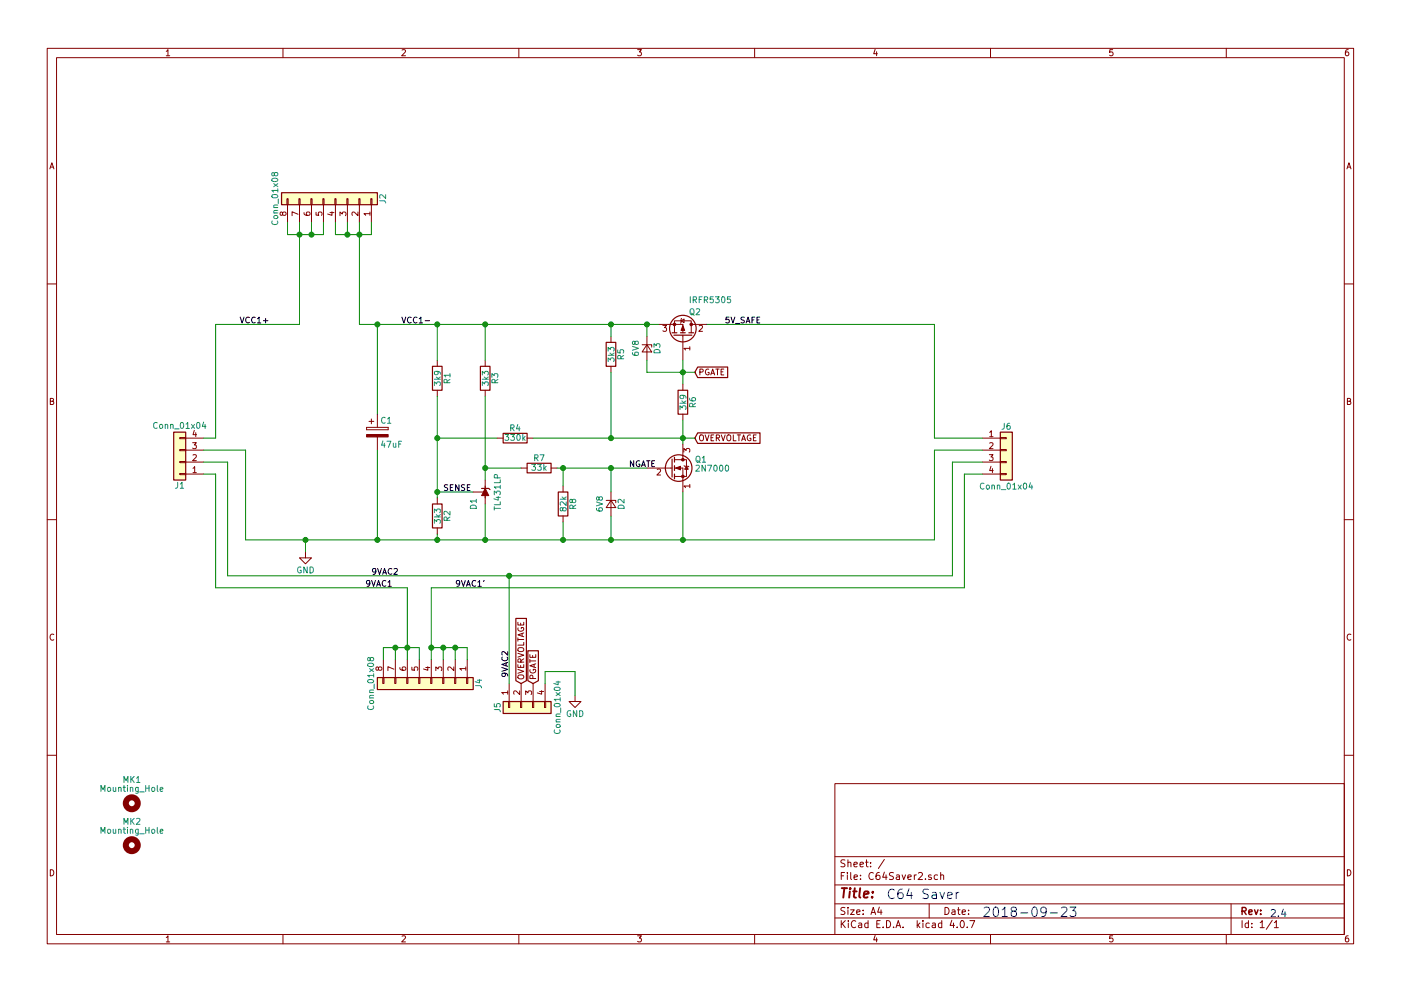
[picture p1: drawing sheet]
EESchema Schematic File Version 4
LIBS:C64Saver2-cache
EELAYER 30 0
EELAYER END
$Descr A4 11693 8268
encoding utf-8
Sheet 1 1
Title ""
Date ""
Rev ""
Comp ""
Comment1 ""
Comment2 ""
Comment3 ""
Comment4 ""
$EndDescr
$Comp
L C64Saver2-rescue:CP C1
U 1 1
P 3150 3600
F 0 "C1" H 3175 3700 50  0000 L CNN
F 1 "47uF" H 3175 3500 50  0000 L CNN
F 2 "Capacitors_THT:CP_Radial_D6.3mm_P2.50mm" H 3188 3450 50  0001 C CNN
F 3 "" H 3150 3600 50  0001 C CNN
	1    3150 3600
	1    0    0    -1  
$EndComp
$Comp
L C64Saver2-rescue:R R1
U 1 1
P 3650 3150
F 0 "R1" V 3730 3150 50  0000 C CNN
F 1 "3k9" V 3650 3150 50  0000 C CNN
F 2 "Resistors_THT:R_Axial_DIN0204_L3.6mm_D1.6mm_P5.08mm_Horizontal" V 3580 3150 50  0001 C CNN
F 3 "" H 3650 3150 50  0001 C CNN
	1    3650 3150
	1    0    0    -1  
$EndComp
$Comp
L C64Saver2-rescue:D_Zener_Small D2
U 1 1
P 5100 4200
F 0 "D2" H 5100 4290 50  0000 C CNN
F 1 "6V8" H 5100 4110 50  0000 C CNN
F 2 "Diodes_THT:D_DO-35_SOD27_P7.62mm_Horizontal" V 5100 4200 50  0001 C CNN
F 3 "" V 5100 4200 50  0001 C CNN
	1    5100 4200
	0    1    1    0   
$EndComp
$Comp
L C64Saver2-rescue:Conn_01x04 J6
U 1 1
P 8400 3750
F 0 "J6" H 8400 3950 50  0000 C CNN
F 1 "Conn_01x04" H 8400 3450 50  0000 C CNN
F 2 "Connectors_Terminal_Blocks:TerminalBlock_bornier-4_P5.08mm" H 8400 3750 50  0001 C CNN
F 3 "" H 8400 3750 50  0001 C CNN
	1    8400 3750
	1    0    0    -1  
$EndComp
$Comp
L C64Saver2-rescue:Conn_01x04 J1
U 1 1
P 1500 3850
F 0 "J1" H 1500 4050 50  0000 C CNN
F 1 "Conn_01x04" H 1500 3550 50  0000 C CNN
F 2 "Connectors_Terminal_Blocks:TerminalBlock_bornier-4_P5.08mm" H 1500 3850 50  0001 C CNN
F 3 "" H 1500 3850 50  0001 C CNN
	1    1500 3850
	-1   0    0    1   
$EndComp
$Comp
L C64Saver2-rescue:R R2
U 1 1
P 3650 4300
F 0 "R2" V 3730 4300 50  0000 C CNN
F 1 "3k3" V 3650 4300 50  0000 C CNN
F 2 "Resistors_THT:R_Axial_DIN0204_L3.6mm_D1.6mm_P5.08mm_Horizontal" V 3580 4300 50  0001 C CNN
F 3 "" H 3650 4300 50  0001 C CNN
	1    3650 4300
	1    0    0    -1  
$EndComp
$Comp
L C64Saver2-rescue:R R3
U 1 1
P 4050 3150
F 0 "R3" V 4130 3150 50  0000 C CNN
F 1 "3k3" V 4050 3150 50  0000 C CNN
F 2 "Resistors_THT:R_Axial_DIN0204_L3.6mm_D1.6mm_P5.08mm_Horizontal" V 3980 3150 50  0001 C CNN
F 3 "" H 4050 3150 50  0001 C CNN
	1    4050 3150
	1    0    0    -1  
$EndComp
$Comp
L C64Saver2-rescue:R R6
U 1 1
P 5700 3350
F 0 "R6" V 5780 3350 50  0000 C CNN
F 1 "3k9" V 5700 3350 50  0000 C CNN
F 2 "Resistors_THT:R_Axial_DIN0204_L3.6mm_D1.6mm_P5.08mm_Horizontal" V 5630 3350 50  0001 C CNN
F 3 "" H 5700 3350 50  0001 C CNN
	1    5700 3350
	1    0    0    -1  
$EndComp
$Comp
L C64Saver2-rescue:R R5
U 1 1
P 5100 2950
F 0 "R5" V 5180 2950 50  0000 C CNN
F 1 "3k3" V 5100 2950 50  0000 C CNN
F 2 "Resistors_THT:R_Axial_DIN0204_L3.6mm_D1.6mm_P5.08mm_Horizontal" V 5030 2950 50  0001 C CNN
F 3 "" H 5100 2950 50  0001 C CNN
	1    5100 2950
	1    0    0    -1  
$EndComp
$Comp
L C64Saver2-rescue:D_Zener_Small D3
U 1 1
P 5400 2900
F 0 "D3" H 5400 2990 50  0000 C CNN
F 1 "6V8" H 5400 2810 50  0000 C CNN
F 2 "Diodes_THT:D_DO-35_SOD27_P7.62mm_Horizontal" V 5400 2900 50  0001 C CNN
F 3 "" V 5400 2900 50  0001 C CNN
	1    5400 2900
	0    1    1    0   
$EndComp
$Comp
L C64Saver2-rescue:R R4
U 1 1
P 4300 3650
F 0 "R4" V 4380 3650 50  0000 C CNN
F 1 "330k" V 4300 3650 50  0000 C CNN
F 2 "Resistors_THT:R_Axial_DIN0204_L3.6mm_D1.6mm_P5.08mm_Horizontal" V 4230 3650 50  0001 C CNN
F 3 "" H 4300 3650 50  0001 C CNN
	1    4300 3650
	0    -1   -1   0   
$EndComp
Text GLabel 5800 3100 2    49   Input ~ 0
PGATE
Text Label 3800 4900 0    49   ~ 0
9VAC1'
Text Label 3100 4800 0    49   ~ 0
9VAC2
Text Label 6050 2700 0    49   ~ 0
5V_SAFE
Text Label 2000 2700 0    49   ~ 0
VCC1+
Text Label 3350 2700 0    49   ~ 0
VCC1-
$Comp
L power:GND #PWR01
U 1 1
P 2550 4600
F 0 "#PWR01" H 2550 4350 50  0001 C CNN
F 1 "GND" H 2550 4450 50  0000 C CNN
F 2 "" H 2550 4600 50  0001 C CNN
F 3 "" H 2550 4600 50  0001 C CNN
	1    2550 4600
	1    0    0    -1  
$EndComp
Text GLabel 4450 5700 1    49   Input ~ 0
PGATE
Text GLabel 5800 3650 2    49   Input ~ 0
OVERVOLTAGE
Text GLabel 4350 5700 1    49   Input ~ 0
OVERVOLTAGE
$Comp
L C64Saver2-rescue:TL431LP D1
U 1 1
P 4050 4100
F 0 "D1" H 3950 4200 50  0000 C CNN
F 1 "TL431LP" H 4050 4000 50  0000 C CNN
F 2 "TO_SOT_Packages_THT:TO-92_Inline_Narrow_Oval" H 4050 3950 50  0001 C CIN
F 3 "" H 4050 4100 50  0001 C CNN
	1    4050 4100
	0    -1   -1   0   
$EndComp
Text Label 3700 4100 0    49   ~ 0
SENSE
Text Label 5250 3900 0    49   ~ 0
NGATE
$Comp
L C64Saver2-rescue:Mounting_Hole MK1
U 1 1
P 1100 6700
F 0 "MK1" H 1100 6900 50  0000 C CNN
F 1 "Mounting_Hole" H 1100 6825 50  0000 C CNN
F 2 "Mounting_Holes:MountingHole_2.5mm" H 1100 6700 50  0001 C CNN
F 3 "" H 1100 6700 50  0001 C CNN
	1    1100 6700
	1    0    0    -1  
$EndComp
$Comp
L C64Saver2-rescue:Mounting_Hole MK2
U 1 1
P 1100 7050
F 0 "MK2" H 1100 7250 50  0000 C CNN
F 1 "Mounting_Hole" H 1100 7175 50  0000 C CNN
F 2 "Mounting_Holes:MountingHole_2.5mm" H 1100 7050 50  0001 C CNN
F 3 "" H 1100 7050 50  0001 C CNN
	1    1100 7050
	1    0    0    -1  
$EndComp
$Comp
L C64Saver2-rescue:Q_PMOS_GDS Q2
U 1 1
P 5700 2800
F 0 "Q2" V 5900 2850 50  0000 L CNN
F 1 "IRFR5305" V 6000 2850 50  0000 L CNN
F 2 "TO_SOT_Packages_SMD:ATPAK-2" H 5900 2900 50  0001 C CNN
F 3 "" H 5700 2800 50  0001 C CNN
	1    5700 2800
	0    1    -1   0   
$EndComp
Text Notes 7400 7500 0    79   ~ 0
C64 Saver
Text Notes 8200 7650 0    79   ~ 0
2018-09-23
Text Label 3050 4900 0    49   ~ 0
9VAC1
Wire Wire Line
	3650 4100 3950 4100
Wire Wire Line
	3650 3300 3650 3650
Connection ~ 3650 4100
Wire Wire Line
	4050 4500 4050 4200
Wire Wire Line
	3650 4500 3650 4450
Wire Wire Line
	4050 2700 4050 3000
Wire Wire Line
	3650 2700 3650 3000
Connection ~ 3650 2700
Connection ~ 4050 4500
Wire Wire Line
	5700 4500 5700 4100
Wire Wire Line
	5700 3500 5700 3650
Connection ~ 4050 2700
Connection ~ 5400 2700
Wire Wire Line
	5400 3000 5400 3100
Wire Wire Line
	5100 2700 5100 2800
Connection ~ 5100 2700
Wire Wire Line
	5100 3100 5100 3650
Connection ~ 5700 3100
Wire Wire Line
	4450 3650 5100 3650
Connection ~ 5700 3650
Wire Wire Line
	4150 3650 3650 3650
Connection ~ 3650 3650
Connection ~ 3650 4500
Wire Wire Line
	2050 3750 2050 4500
Wire Wire Line
	1700 3750 2050 3750
Connection ~ 5700 4500
Wire Wire Line
	1700 3950 1800 3950
Wire Wire Line
	1800 3950 1800 4900
Wire Wire Line
	1900 4800 1900 3850
Wire Wire Line
	1900 3850 1700 3850
Wire Wire Line
	1800 3650 1800 2700
Wire Wire Line
	1700 3650 1800 3650
Wire Wire Line
	3000 2700 3150 2700
Wire Wire Line
	1800 2700 2500 2700
Wire Wire Line
	2550 4600 2550 4500
Connection ~ 2550 4500
Wire Wire Line
	5700 3000 5700 3100
Wire Wire Line
	5400 2800 5400 2700
Wire Wire Line
	3150 3450 3150 2700
Wire Wire Line
	3150 3750 3150 4500
Connection ~ 3150 4500
Wire Wire Line
	8200 3650 7800 3650
Wire Wire Line
	7800 3650 7800 2700
Wire Wire Line
	7950 4800 7950 3850
Wire Wire Line
	7950 3850 8200 3850
Wire Wire Line
	8050 4900 8050 3950
Wire Wire Line
	8050 3950 8200 3950
Wire Wire Line
	7800 4500 7800 3750
Wire Wire Line
	7800 3750 8200 3750
Connection ~ 3150 2700
$Comp
L C64Saver2-rescue:Conn_01x08 J2
U 1 1
P 2800 1650
F 0 "J2" H 2800 2050 50  0000 C CNN
F 1 "Conn_01x08" H 2800 1150 50  0000 C CNN
F 2 "Pin_Headers:Pin_Header_Straight_1x08_Pitch2.54mm" H 2800 1650 50  0001 C CNN
F 3 "" H 2800 1650 50  0001 C CNN
	1    2800 1650
	0    1    -1   0   
$EndComp
Wire Wire Line
	2500 2700 2500 1950
Wire Wire Line
	3000 1850 3000 1950
Wire Wire Line
	2400 1850 2400 1950
Wire Wire Line
	2400 1950 2500 1950
Connection ~ 2500 1950
Wire Wire Line
	2600 1950 2600 1850
Wire Wire Line
	2700 1950 2700 1850
Connection ~ 2600 1950
Wire Wire Line
	2900 1850 2900 1950
Wire Wire Line
	2800 1950 2900 1950
Connection ~ 3000 1950
Wire Wire Line
	2800 1850 2800 1950
Connection ~ 2900 1950
Wire Wire Line
	3100 1950 3100 1850
$Comp
L C64Saver2-rescue:Conn_01x08 J4
U 1 1
P 3600 5700
F 0 "J4" H 3600 6100 50  0000 C CNN
F 1 "Conn_01x08" H 3600 5200 50  0000 C CNN
F 2 "Pin_Headers:Pin_Header_Straight_1x08_Pitch2.54mm" H 3600 5700 50  0001 C CNN
F 3 "" H 3600 5700 50  0001 C CNN
	1    3600 5700
	0    1    1    0   
$EndComp
$Comp
L C64Saver2-rescue:Conn_01x04 J5
U 1 1
P 4350 5900
F 0 "J5" H 4350 6100 50  0000 C CNN
F 1 "Conn_01x04" H 4350 5600 50  0000 C CNN
F 2 "Pin_Headers:Pin_Header_Straight_1x04_Pitch2.54mm" H 4350 5900 50  0001 C CNN
F 3 "" H 4350 5900 50  0001 C CNN
	1    4350 5900
	0    -1   1    0   
$EndComp
Wire Wire Line
	3500 5400 3500 5500
Wire Wire Line
	3200 5400 3300 5400
Connection ~ 3400 5400
Wire Wire Line
	3300 5500 3300 5400
Wire Wire Line
	3200 5500 3200 5400
Connection ~ 3300 5400
Wire Wire Line
	3700 5500 3700 5400
Wire Wire Line
	3600 5400 3700 5400
Connection ~ 3600 5400
Wire Wire Line
	3800 5400 3800 5500
Connection ~ 3700 5400
Wire Wire Line
	3900 5400 3900 5500
Connection ~ 3800 5400
$Comp
L power:GND #PWR02
U 1 1
P 4800 5800
F 0 "#PWR02" H 4800 5550 50  0001 C CNN
F 1 "GND" H 4800 5650 50  0000 C CNN
F 2 "" H 4800 5800 50  0001 C CNN
F 3 "" H 4800 5800 50  0001 C CNN
	1    4800 5800
	1    0    0    -1  
$EndComp
Wire Wire Line
	4800 5800 4800 5600
Wire Wire Line
	4800 5600 4550 5600
Wire Wire Line
	4550 5600 4550 5700
Wire Wire Line
	4250 4800 4250 5700
Text Label 4250 5650 1    49   ~ 0
9VAC2
Wire Wire Line
	1800 4900 3400 4900
Wire Wire Line
	3600 4900 8050 4900
Wire Wire Line
	1900 4800 4250 4800
Wire Wire Line
	3400 4900 3400 5400
Wire Wire Line
	3600 4900 3600 5400
Connection ~ 4250 4800
Wire Wire Line
	5400 3100 5700 3100
Connection ~ 5100 3650
$Comp
L C64Saver2-rescue:2N7000 Q1
U 1 1
P 5600 3900
F 0 "Q1" H 5800 3975 50  0000 L CNN
F 1 "2N7000" H 5800 3900 50  0000 L CNN
F 2 "TO_SOT_Packages_THT:TO-92_Inline_Wide" H 5800 3825 50  0001 L CIN
F 3 "" H 5600 3900 50  0001 L CNN
	1    5600 3900
	1    0    0    -1  
$EndComp
Text Notes 10600 7650 0    60   ~ 0
2.4
Wire Wire Line
	2050 4500 2550 4500
$Comp
L C64Saver2-rescue:R R7
U 1 1
P 4500 3900
F 0 "R7" V 4580 3900 50  0000 C CNN
F 1 "33k" V 4500 3900 50  0000 C CNN
F 2 "Resistors_THT:R_Axial_DIN0204_L3.6mm_D1.6mm_P5.08mm_Horizontal" V 4430 3900 50  0001 C CNN
F 3 "" H 4500 3900 50  0001 C CNN
	1    4500 3900
	0    -1   -1   0   
$EndComp
$Comp
L C64Saver2-rescue:R R8
U 1 1
P 4700 4200
F 0 "R8" V 4780 4200 50  0000 C CNN
F 1 "82k" V 4700 4200 50  0000 C CNN
F 2 "Resistors_THT:R_Axial_DIN0204_L3.6mm_D1.6mm_P5.08mm_Horizontal" V 4630 4200 50  0001 C CNN
F 3 "" H 4700 4200 50  0001 C CNN
	1    4700 4200
	1    0    0    -1  
$EndComp
Wire Wire Line
	4050 3300 4050 3900
Wire Wire Line
	4350 3900 4050 3900
Connection ~ 4050 3900
Wire Wire Line
	4650 3900 4700 3900
Wire Wire Line
	4700 4050 4700 3900
Connection ~ 4700 3900
Wire Wire Line
	4700 4350 4700 4500
Connection ~ 4700 4500
Wire Wire Line
	5100 4100 5100 3900
Connection ~ 5100 3900
Wire Wire Line
	5100 4300 5100 4500
Connection ~ 5100 4500
Wire Wire Line
	7800 2700 5900 2700
Wire Wire Line
	3650 4100 3650 4150
Wire Wire Line
	3650 2700 4050 2700
Wire Wire Line
	4050 4500 4700 4500
Wire Wire Line
	4050 2700 5100 2700
Wire Wire Line
	5400 2700 5500 2700
Wire Wire Line
	5100 2700 5400 2700
Wire Wire Line
	5700 3100 5700 3200
Wire Wire Line
	5700 3100 5800 3100
Wire Wire Line
	5700 3650 5700 3700
Wire Wire Line
	5700 3650 5800 3650
Wire Wire Line
	3650 3650 3650 4100
Wire Wire Line
	3650 4500 4050 4500
Wire Wire Line
	5700 4500 7800 4500
Wire Wire Line
	2550 4500 3150 4500
Wire Wire Line
	3150 4500 3650 4500
Wire Wire Line
	3150 2700 3650 2700
Wire Wire Line
	2500 1950 2500 1850
Wire Wire Line
	2500 1950 2600 1950
Wire Wire Line
	2600 1950 2700 1950
Wire Wire Line
	3000 1950 3000 2700
Wire Wire Line
	3000 1950 3100 1950
Wire Wire Line
	2900 1950 3000 1950
Wire Wire Line
	3400 5400 3500 5400
Wire Wire Line
	3400 5400 3400 5500
Wire Wire Line
	3300 5400 3400 5400
Wire Wire Line
	3600 5400 3600 5500
Wire Wire Line
	3700 5400 3800 5400
Wire Wire Line
	3800 5400 3900 5400
Wire Wire Line
	4250 4800 7950 4800
Wire Wire Line
	5100 3650 5700 3650
Wire Wire Line
	4050 3900 4050 4000
Wire Wire Line
	4700 3900 5100 3900
Wire Wire Line
	4700 4500 5100 4500
Wire Wire Line
	5100 3900 5400 3900
Wire Wire Line
	5100 4500 5700 4500
$EndSCHEMATC
